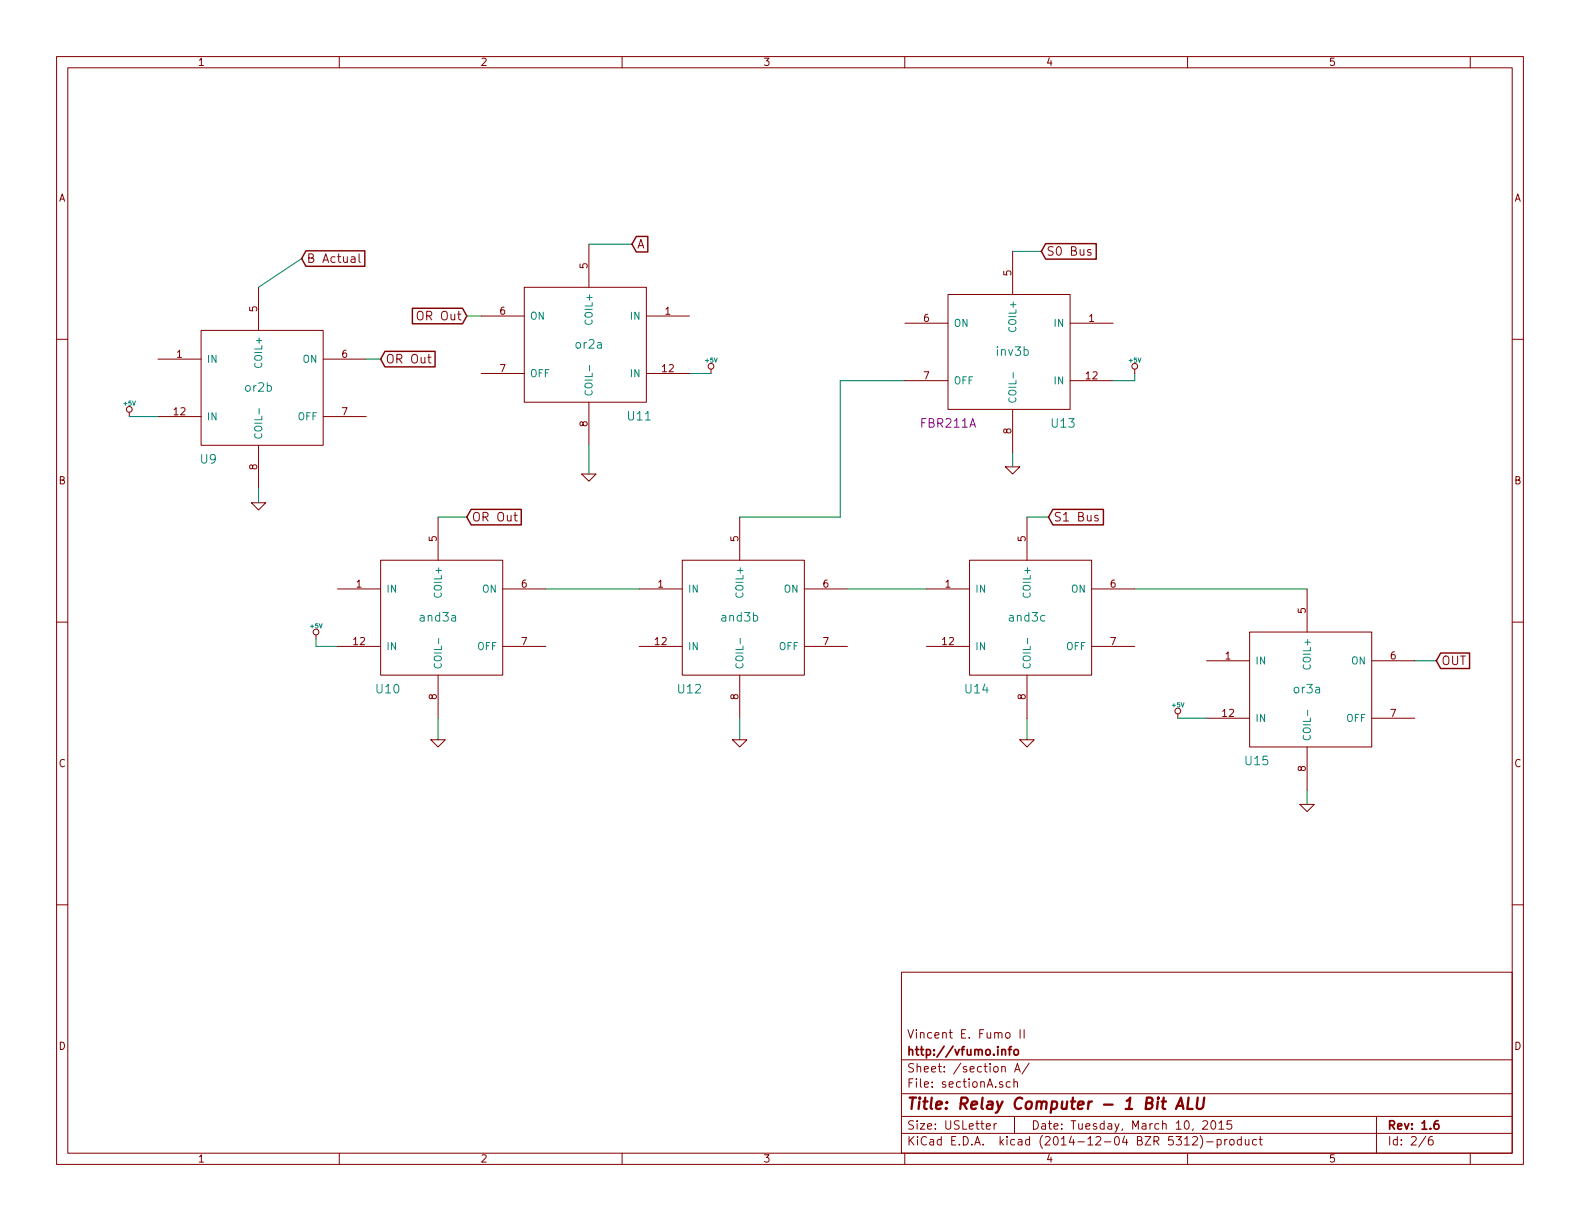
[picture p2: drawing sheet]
EESchema Schematic File Version 2
LIBS:power
LIBS:device
LIBS:transistors
LIBS:conn
LIBS:linear
LIBS:regul
LIBS:74xx
LIBS:cmos4000
LIBS:adc-dac
LIBS:memory
LIBS:xilinx
LIBS:special
LIBS:microcontrollers
LIBS:dsp
LIBS:microchip
LIBS:analog_switches
LIBS:motorola
LIBS:texas
LIBS:intel
LIBS:audio
LIBS:interface
LIBS:digital-audio
LIBS:philips
LIBS:display
LIBS:cypress
LIBS:siliconi
LIBS:opto
LIBS:atmel
LIBS:contrib
LIBS:valves
LIBS:1BitALU-cache
EELAYER 25 0
EELAYER END
$Descr USLetter 11000 8500
encoding utf-8
Sheet 2 6
Title "Relay Computer - 1 Bit ALU"
Date "Tuesday, March 10, 2015"
Rev "1.6"
Comp "http://vfumo.info"
Comment1 "Vincent E. Fumo II"
Comment2 ""
Comment3 ""
Comment4 ""
$EndDescr
$Comp
L FBR211 U9
U 1 1
P 1800 2700
F 0 "U9" H 2150 2200 60  0000 C CNN
F 1 "or2b" H 1800 2700 60  0000 C CNN
F 2 "" H 800 2650 60  0000 C CNN
F 3 "" H 800 2650 60  0000 C CNN
	1    1800 2700
	-1   0    0    -1  
$EndComp
$Comp
L FBR211 U11
U 1 1
P 4100 2400
F 0 "U11" H 4450 1900 60  0000 C CNN
F 1 "or2a" H 4100 2400 60  0000 C CNN
F 2 "" H 3100 2350 60  0000 C CNN
F 3 "" H 3100 2350 60  0000 C CNN
	1    4100 2400
	1    0    0    -1  
$EndComp
$Comp
L GND #PWR06
U 1 1
P 1800 3500
F 0 "#PWR06" H 1800 3500 30  0001 C CNN
F 1 "GND" H 1800 3430 30  0001 C CNN
F 2 "" H 1800 3500 60  0000 C CNN
F 3 "" H 1800 3500 60  0000 C CNN
	1    1800 3500
	1    0    0    -1  
$EndComp
$Comp
L GND #PWR07
U 1 1
P 4100 3300
F 0 "#PWR07" H 4100 3300 30  0001 C CNN
F 1 "GND" H 4100 3230 30  0001 C CNN
F 2 "" H 4100 3300 60  0000 C CNN
F 3 "" H 4100 3300 60  0000 C CNN
	1    4100 3300
	1    0    0    -1  
$EndComp
Wire Wire Line
	1800 3400 1800 3500
Wire Wire Line
	4100 3100 4100 3300
$Comp
L +5V #PWR08
U 1 1
P 900 2900
F 0 "#PWR08" H 900 2990 20  0001 C CNN
F 1 "+5V" H 900 2990 30  0000 C CNN
F 2 "" H 900 2900 60  0000 C CNN
F 3 "" H 900 2900 60  0000 C CNN
	1    900  2900
	1    0    0    -1  
$EndComp
Wire Wire Line
	900  2900 1100 2900
$Comp
L +5V #PWR09
U 1 1
P 4950 2600
F 0 "#PWR09" H 4950 2690 20  0001 C CNN
F 1 "+5V" H 4950 2690 30  0000 C CNN
F 2 "" H 4950 2600 60  0000 C CNN
F 3 "" H 4950 2600 60  0000 C CNN
	1    4950 2600
	1    0    0    -1  
$EndComp
Wire Wire Line
	4800 2600 4950 2600
$Comp
L FBR211 U10
U 1 1
P 3050 4300
F 0 "U10" H 3400 3800 60  0000 C CNN
F 1 "and3a" H 3050 4300 60  0000 C CNN
F 2 "" H 2050 4250 60  0000 C CNN
F 3 "" H 2050 4250 60  0000 C CNN
	1    3050 4300
	-1   0    0    -1  
$EndComp
$Comp
L FBR211 U12
U 1 1
P 5150 4300
F 0 "U12" H 5500 3800 60  0000 C CNN
F 1 "and3b" H 5150 4300 60  0000 C CNN
F 2 "" H 4150 4250 60  0000 C CNN
F 3 "" H 4150 4250 60  0000 C CNN
	1    5150 4300
	-1   0    0    -1  
$EndComp
$Comp
L +5V #PWR010
U 1 1
P 2200 4450
F 0 "#PWR010" H 2200 4540 20  0001 C CNN
F 1 "+5V" H 2200 4540 30  0000 C CNN
F 2 "" H 2200 4450 60  0000 C CNN
F 3 "" H 2200 4450 60  0000 C CNN
	1    2200 4450
	1    0    0    -1  
$EndComp
$Comp
L +5V #PWR011
U 1 1
P 7900 2600
F 0 "#PWR011" H 7900 2690 20  0001 C CNN
F 1 "+5V" H 7900 2690 30  0000 C CNN
F 2 "" H 7900 2600 60  0000 C CNN
F 3 "" H 7900 2600 60  0000 C CNN
	1    7900 2600
	1    0    0    -1  
$EndComp
$Comp
L GND #PWR012
U 1 1
P 3050 5150
F 0 "#PWR012" H 3050 5150 30  0001 C CNN
F 1 "GND" H 3050 5080 30  0001 C CNN
F 2 "" H 3050 5150 60  0000 C CNN
F 3 "" H 3050 5150 60  0000 C CNN
	1    3050 5150
	1    0    0    -1  
$EndComp
$Comp
L GND #PWR013
U 1 1
P 5150 5150
F 0 "#PWR013" H 5150 5150 30  0001 C CNN
F 1 "GND" H 5150 5080 30  0001 C CNN
F 2 "" H 5150 5150 60  0000 C CNN
F 3 "" H 5150 5150 60  0000 C CNN
	1    5150 5150
	1    0    0    -1  
$EndComp
$Comp
L GND #PWR014
U 1 1
P 7150 5150
F 0 "#PWR014" H 7150 5150 30  0001 C CNN
F 1 "GND" H 7150 5080 30  0001 C CNN
F 2 "" H 7150 5150 60  0000 C CNN
F 3 "" H 7150 5150 60  0000 C CNN
	1    7150 5150
	1    0    0    -1  
$EndComp
$Comp
L GND #PWR015
U 1 1
P 9100 5600
F 0 "#PWR015" H 9100 5600 30  0001 C CNN
F 1 "GND" H 9100 5530 30  0001 C CNN
F 2 "" H 9100 5600 60  0000 C CNN
F 3 "" H 9100 5600 60  0000 C CNN
	1    9100 5600
	1    0    0    -1  
$EndComp
$Comp
L GND #PWR016
U 1 1
P 7050 3250
F 0 "#PWR016" H 7050 3250 30  0001 C CNN
F 1 "GND" H 7050 3180 30  0001 C CNN
F 2 "" H 7050 3250 60  0000 C CNN
F 3 "" H 7050 3250 60  0000 C CNN
	1    7050 3250
	1    0    0    -1  
$EndComp
Wire Wire Line
	7050 3150 7050 3250
Wire Wire Line
	7150 5000 7150 5150
Wire Wire Line
	5150 5000 5150 5150
Wire Wire Line
	3050 5000 3050 5150
Wire Wire Line
	2200 4450 2200 4500
Wire Wire Line
	2200 4500 2350 4500
Wire Wire Line
	3800 4100 4450 4100
Wire Wire Line
	5900 4100 6450 4100
Wire Wire Line
	7900 4100 9100 4100
Wire Wire Line
	9100 5600 9100 5500
Wire Wire Line
	5150 3600 5850 3600
Wire Wire Line
	5850 3600 5850 2650
Wire Wire Line
	5850 2650 6300 2650
Wire Wire Line
	7250 1750 7050 1750
Wire Wire Line
	1800 2000 2100 1800
Wire Wire Line
	4100 1700 4400 1700
$Comp
L FBR211 U15
U 1 1
P 9100 4800
F 0 "U15" H 9450 4300 60  0000 C CNN
F 1 "or3a" H 9100 4800 60  0000 C CNN
F 2 "" H 8100 4750 60  0000 C CNN
F 3 "" H 8100 4750 60  0000 C CNN
	1    9100 4800
	-1   0    0    -1  
$EndComp
Wire Wire Line
	9850 4600 10000 4600
$Comp
L +5V #PWR017
U 1 1
P 8200 5000
F 0 "#PWR017" H 8200 5090 20  0001 C CNN
F 1 "+5V" H 8200 5090 30  0000 C CNN
F 2 "" H 8200 5000 60  0000 C CNN
F 3 "" H 8200 5000 60  0000 C CNN
	1    8200 5000
	1    0    0    -1  
$EndComp
Wire Wire Line
	8400 5000 8200 5000
$Comp
L FBR211 U14
U 1 1
P 7150 4300
F 0 "U14" H 7500 3800 60  0000 C CNN
F 1 "and3c" H 7150 4300 60  0000 C CNN
F 2 "" H 6150 4250 60  0000 C CNN
F 3 "" H 6150 4250 60  0000 C CNN
	1    7150 4300
	-1   0    0    -1  
$EndComp
Wire Wire Line
	7300 3600 7150 3600
Text GLabel 7300 3600 2    60   Input ~ 0
S1 Bus
$Comp
L FBR211 U13
U 1 1
P 7050 2450
F 0 "U13" H 7400 1950 60  0000 C CNN
F 1 "inv3b" H 7050 2450 60  0000 C CNN
F 2 "FBR211A" H 6600 1950 60  0000 C CNN
F 3 "" H 6050 2400 60  0000 C CNN
	1    7050 2450
	1    0    0    -1  
$EndComp
Text GLabel 7250 1750 2    60   Input ~ 0
S0 Bus
Text GLabel 10000 4600 2    60   Input ~ 0
OUT
Text GLabel 2650 2500 2    60   Input ~ 0
OR Out
Text GLabel 3250 2200 0    60   Input ~ 0
OR Out
Text GLabel 3250 3600 2    60   Input ~ 0
OR Out
Wire Wire Line
	3250 3600 3050 3600
Wire Wire Line
	2650 2500 2550 2500
Wire Wire Line
	3250 2200 3350 2200
Text GLabel 4400 1700 2    60   Input ~ 0
A
Text GLabel 2100 1800 2    60   Input ~ 0
B Actual
Wire Wire Line
	7750 2650 7900 2650
Wire Wire Line
	7900 2650 7900 2600
$EndSCHEMATC
